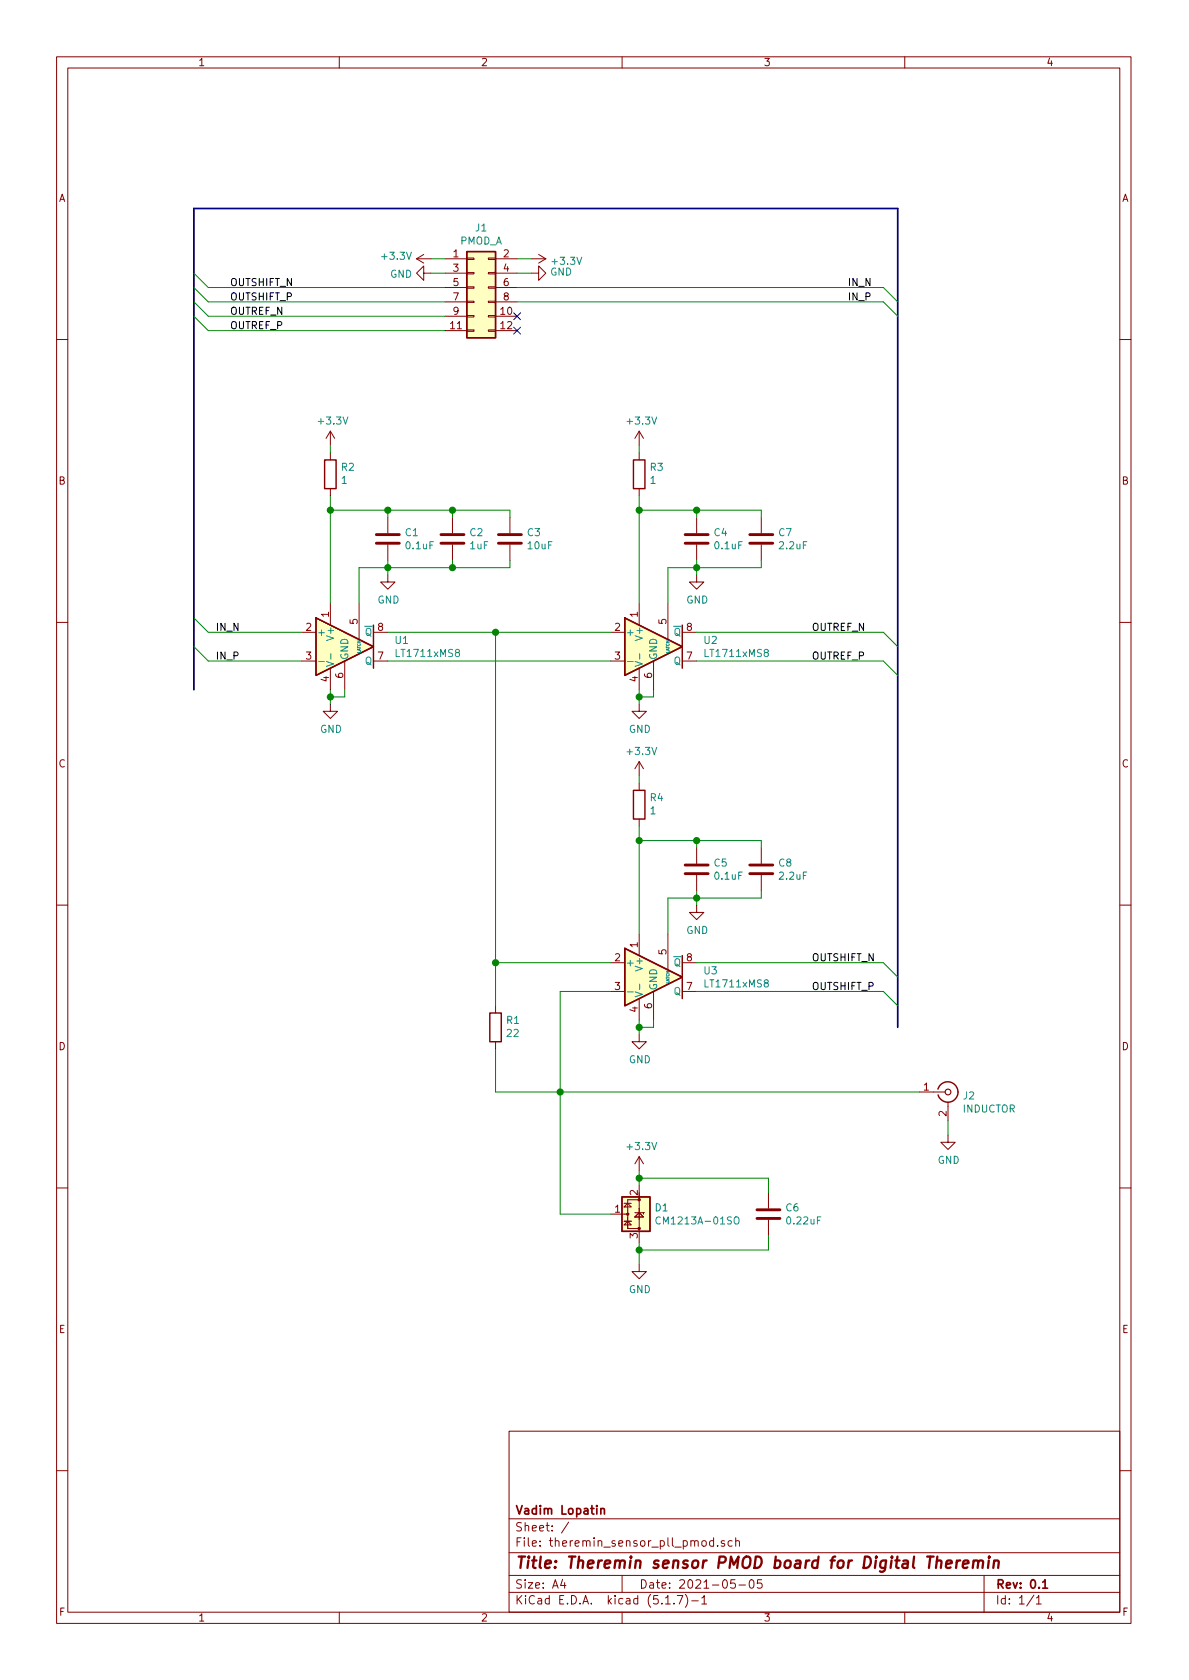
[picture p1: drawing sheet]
EESchema Schematic File Version 4
EELAYER 30 0
EELAYER END
$Descr A4 8268 11693 portrait
encoding utf-8
Sheet 1 1
Title "Theremin sensor PMOD board for Digital Theremin"
Date "2021-05-05"
Rev "0.1"
Comp "Vadim Lopatin"
Comment1 ""
Comment2 ""
Comment3 ""
Comment4 ""
$EndDescr
$Comp
L Connector_Generic:Conn_02x06_Odd_Even J1
U 1 1
P 3300 2000
F 0 "J1" H 3350 2417 50  0000 C CNN
F 1 "PMOD_A" H 3350 2326 50  0000 C CNN
F 2 "Connector_PinHeader_2.54mm:PinHeader_2x06_P2.54mm_Horizontal" H 3300 2000 50  0001 C CNN
F 3 "~" H 3300 2000 50  0001 C CNN
	1    3300 2000
	1    0    0    -1  
$EndComp
$Comp
L power:GND #PWR045
U 1 1
P 3700 1900
F 0 "#PWR045" H 3700 1650 50  0001 C CNN
F 1 "GND" V 3705 1772 50  0000 R CNN
F 2 "" H 3700 1900 50  0001 C CNN
F 3 "" H 3700 1900 50  0001 C CNN
	1    3700 1900
	0    -1   -1   0   
$EndComp
$Comp
L power:+3.3V #PWR044
U 1 1
P 3700 1800
F 0 "#PWR044" H 3700 1650 50  0001 C CNN
F 1 "+3.3V" V 3715 1928 50  0000 L CNN
F 2 "" H 3700 1800 50  0001 C CNN
F 3 "" H 3700 1800 50  0001 C CNN
	1    3700 1800
	0    1    1    0   
$EndComp
$Comp
L power:+3.3V #PWR040
U 1 1
P 3000 1800
F 0 "#PWR040" H 3000 1650 50  0001 C CNN
F 1 "+3.3V" V 3015 1928 50  0000 L CNN
F 2 "" H 3000 1800 50  0001 C CNN
F 3 "" H 3000 1800 50  0001 C CNN
	1    3000 1800
	0    -1   -1   0   
$EndComp
$Comp
L power:GND #PWR041
U 1 1
P 3000 1900
F 0 "#PWR041" H 3000 1650 50  0001 C CNN
F 1 "GND" V 3005 1772 50  0000 R CNN
F 2 "" H 3000 1900 50  0001 C CNN
F 3 "" H 3000 1900 50  0001 C CNN
	1    3000 1900
	0    1    1    0   
$EndComp
Wire Wire Line
	3600 1900 3700 1900
Wire Wire Line
	3000 1900 3100 1900
Wire Wire Line
	3000 1800 3100 1800
Wire Wire Line
	3600 1800 3700 1800
Entry Wire Line
	6150 2100 6250 2200
Entry Wire Line
	6150 2000 6250 2100
Entry Wire Line
	1350 2200 1450 2300
Entry Wire Line
	1350 2100 1450 2200
Entry Wire Line
	1350 2000 1450 2100
Entry Wire Line
	1350 1900 1450 2000
Wire Wire Line
	1450 2000 3100 2000
Wire Wire Line
	3100 2100 1450 2100
Wire Wire Line
	1450 2200 3100 2200
Wire Wire Line
	3100 2300 1450 2300
$Comp
L Comparator:LT1711xMS8 U3
U 1 1
P 4550 6800
F 0 "U3" H 4894 6846 50  0000 L CNN
F 1 "LT1711xMS8" H 4894 6755 50  0000 L CNN
F 2 "Package_SO:MSOP-8_3x3mm_P0.65mm" H 4550 6400 50  0001 C CNN
F 3 "https://www.analog.com/media/en/technical-documentation/data-sheets/171112f.pdf" H 4550 6800 50  0001 C CNN
	1    4550 6800
	1    0    0    -1  
$EndComp
$Comp
L power:+3.3V #PWR0101
U 1 1
P 4450 5400
F 0 "#PWR0101" H 4450 5250 50  0001 C CNN
F 1 "+3.3V" H 4465 5573 50  0000 C CNN
F 2 "" H 4450 5400 50  0001 C CNN
F 3 "" H 4450 5400 50  0001 C CNN
	1    4450 5400
	1    0    0    -1  
$EndComp
$Comp
L power:GND #PWR0102
U 1 1
P 4450 7200
F 0 "#PWR0102" H 4450 6950 50  0001 C CNN
F 1 "GND" H 4455 7027 50  0000 C CNN
F 2 "" H 4450 7200 50  0001 C CNN
F 3 "" H 4450 7200 50  0001 C CNN
	1    4450 7200
	1    0    0    -1  
$EndComp
$Comp
L power:GND #PWR0103
U 1 1
P 4850 6300
F 0 "#PWR0103" H 4850 6050 50  0001 C CNN
F 1 "GND" H 4855 6127 50  0000 C CNN
F 2 "" H 4850 6300 50  0001 C CNN
F 3 "" H 4850 6300 50  0001 C CNN
	1    4850 6300
	1    0    0    -1  
$EndComp
$Comp
L Device:C C5
U 1 1
P 4850 6050
F 0 "C5" H 4965 6096 50  0000 L CNN
F 1 "0.1uF" H 4965 6005 50  0000 L CNN
F 2 "Capacitor_SMD:C_0805_2012Metric_Pad1.18x1.45mm_HandSolder" H 4888 5900 50  0001 C CNN
F 3 "~" H 4850 6050 50  0001 C CNN
	1    4850 6050
	1    0    0    -1  
$EndComp
$Comp
L Device:C C8
U 1 1
P 5300 6050
F 0 "C8" H 5415 6096 50  0000 L CNN
F 1 "2.2uF" H 5415 6005 50  0000 L CNN
F 2 "Capacitor_SMD:C_0805_2012Metric_Pad1.18x1.45mm_HandSolder" H 5338 5900 50  0001 C CNN
F 3 "~" H 5300 6050 50  0001 C CNN
	1    5300 6050
	1    0    0    -1  
$EndComp
Wire Wire Line
	4850 6200 4850 6250
Wire Wire Line
	4850 6250 5300 6250
Wire Wire Line
	5300 6250 5300 6200
Connection ~ 4850 6250
Wire Wire Line
	4850 6250 4850 6300
Wire Wire Line
	5300 5900 5300 5850
Wire Wire Line
	5300 5850 4850 5850
Wire Wire Line
	4850 5850 4850 5900
Connection ~ 4850 5850
Wire Wire Line
	4850 5850 4450 5850
Wire Wire Line
	4650 6500 4650 6250
Wire Wire Line
	4650 6250 4850 6250
Wire Wire Line
	4450 7100 4450 7150
Wire Wire Line
	4450 7150 4550 7150
Wire Wire Line
	4550 7150 4550 7100
Connection ~ 4450 7150
Wire Wire Line
	4450 7150 4450 7200
Wire Wire Line
	4450 5850 4450 6500
Connection ~ 4450 5850
$Comp
L Comparator:LT1711xMS8 U2
U 1 1
P 4550 4500
F 0 "U2" H 4894 4546 50  0000 L CNN
F 1 "LT1711xMS8" H 4894 4455 50  0000 L CNN
F 2 "Package_SO:MSOP-8_3x3mm_P0.65mm" H 4550 4100 50  0001 C CNN
F 3 "https://www.analog.com/media/en/technical-documentation/data-sheets/171112f.pdf" H 4550 4500 50  0001 C CNN
	1    4550 4500
	1    0    0    -1  
$EndComp
$Comp
L power:+3.3V #PWR0104
U 1 1
P 4450 3100
F 0 "#PWR0104" H 4450 2950 50  0001 C CNN
F 1 "+3.3V" H 4465 3273 50  0000 C CNN
F 2 "" H 4450 3100 50  0001 C CNN
F 3 "" H 4450 3100 50  0001 C CNN
	1    4450 3100
	1    0    0    -1  
$EndComp
$Comp
L power:GND #PWR0105
U 1 1
P 4450 4900
F 0 "#PWR0105" H 4450 4650 50  0001 C CNN
F 1 "GND" H 4455 4727 50  0000 C CNN
F 2 "" H 4450 4900 50  0001 C CNN
F 3 "" H 4450 4900 50  0001 C CNN
	1    4450 4900
	1    0    0    -1  
$EndComp
$Comp
L power:GND #PWR0106
U 1 1
P 4850 4000
F 0 "#PWR0106" H 4850 3750 50  0001 C CNN
F 1 "GND" H 4855 3827 50  0000 C CNN
F 2 "" H 4850 4000 50  0001 C CNN
F 3 "" H 4850 4000 50  0001 C CNN
	1    4850 4000
	1    0    0    -1  
$EndComp
$Comp
L Device:C C4
U 1 1
P 4850 3750
F 0 "C4" H 4965 3796 50  0000 L CNN
F 1 "0.1uF" H 4965 3705 50  0000 L CNN
F 2 "Capacitor_SMD:C_0805_2012Metric_Pad1.18x1.45mm_HandSolder" H 4888 3600 50  0001 C CNN
F 3 "~" H 4850 3750 50  0001 C CNN
	1    4850 3750
	1    0    0    -1  
$EndComp
$Comp
L Device:C C7
U 1 1
P 5300 3750
F 0 "C7" H 5415 3796 50  0000 L CNN
F 1 "2.2uF" H 5415 3705 50  0000 L CNN
F 2 "Capacitor_SMD:C_0805_2012Metric_Pad1.18x1.45mm_HandSolder" H 5338 3600 50  0001 C CNN
F 3 "~" H 5300 3750 50  0001 C CNN
	1    5300 3750
	1    0    0    -1  
$EndComp
Wire Wire Line
	4850 3900 4850 3950
Wire Wire Line
	4850 3950 5300 3950
Wire Wire Line
	5300 3950 5300 3900
Connection ~ 4850 3950
Wire Wire Line
	4850 3950 4850 4000
Wire Wire Line
	5300 3600 5300 3550
Wire Wire Line
	5300 3550 4850 3550
Wire Wire Line
	4850 3550 4850 3600
Connection ~ 4850 3550
Wire Wire Line
	4850 3550 4450 3550
Wire Wire Line
	4650 4200 4650 3950
Wire Wire Line
	4650 3950 4850 3950
Wire Wire Line
	4450 4800 4450 4850
Wire Wire Line
	4450 4850 4550 4850
Wire Wire Line
	4550 4850 4550 4800
Connection ~ 4450 4850
Wire Wire Line
	4450 4850 4450 4900
Wire Wire Line
	4450 3550 4450 4200
Connection ~ 4450 3550
$Comp
L Comparator:LT1711xMS8 U1
U 1 1
P 2400 4500
F 0 "U1" H 2744 4546 50  0000 L CNN
F 1 "LT1711xMS8" H 2744 4455 50  0000 L CNN
F 2 "Package_SO:MSOP-8_3x3mm_P0.65mm" H 2400 4100 50  0001 C CNN
F 3 "https://www.analog.com/media/en/technical-documentation/data-sheets/171112f.pdf" H 2400 4500 50  0001 C CNN
	1    2400 4500
	1    0    0    -1  
$EndComp
$Comp
L power:+3.3V #PWR0107
U 1 1
P 2300 3100
F 0 "#PWR0107" H 2300 2950 50  0001 C CNN
F 1 "+3.3V" H 2315 3273 50  0000 C CNN
F 2 "" H 2300 3100 50  0001 C CNN
F 3 "" H 2300 3100 50  0001 C CNN
	1    2300 3100
	1    0    0    -1  
$EndComp
$Comp
L power:GND #PWR0108
U 1 1
P 2300 4900
F 0 "#PWR0108" H 2300 4650 50  0001 C CNN
F 1 "GND" H 2305 4727 50  0000 C CNN
F 2 "" H 2300 4900 50  0001 C CNN
F 3 "" H 2300 4900 50  0001 C CNN
	1    2300 4900
	1    0    0    -1  
$EndComp
$Comp
L power:GND #PWR0109
U 1 1
P 2700 4000
F 0 "#PWR0109" H 2700 3750 50  0001 C CNN
F 1 "GND" H 2705 3827 50  0000 C CNN
F 2 "" H 2700 4000 50  0001 C CNN
F 3 "" H 2700 4000 50  0001 C CNN
	1    2700 4000
	1    0    0    -1  
$EndComp
$Comp
L Device:C C1
U 1 1
P 2700 3750
F 0 "C1" H 2815 3796 50  0000 L CNN
F 1 "0.1uF" H 2815 3705 50  0000 L CNN
F 2 "Capacitor_SMD:C_0805_2012Metric_Pad1.18x1.45mm_HandSolder" H 2738 3600 50  0001 C CNN
F 3 "~" H 2700 3750 50  0001 C CNN
	1    2700 3750
	1    0    0    -1  
$EndComp
$Comp
L Device:C C2
U 1 1
P 3150 3750
F 0 "C2" H 3265 3796 50  0000 L CNN
F 1 "1uF" H 3265 3705 50  0000 L CNN
F 2 "Capacitor_SMD:C_0805_2012Metric_Pad1.18x1.45mm_HandSolder" H 3188 3600 50  0001 C CNN
F 3 "~" H 3150 3750 50  0001 C CNN
	1    3150 3750
	1    0    0    -1  
$EndComp
Wire Wire Line
	2700 3900 2700 3950
Wire Wire Line
	2700 3950 3150 3950
Wire Wire Line
	3150 3950 3150 3900
Connection ~ 2700 3950
Wire Wire Line
	2700 3950 2700 4000
Wire Wire Line
	3150 3600 3150 3550
Wire Wire Line
	3150 3550 2700 3550
Wire Wire Line
	2700 3550 2700 3600
Connection ~ 2700 3550
Wire Wire Line
	2700 3550 2300 3550
Wire Wire Line
	2500 4200 2500 3950
Wire Wire Line
	2500 3950 2700 3950
Wire Wire Line
	2300 4800 2300 4850
Wire Wire Line
	2300 4850 2400 4850
Wire Wire Line
	2400 4850 2400 4800
Connection ~ 2300 4850
Wire Wire Line
	2300 4850 2300 4900
Wire Wire Line
	2300 3550 2300 4200
Connection ~ 2300 3550
$Comp
L Device:R R1
U 1 1
P 3450 7150
F 0 "R1" H 3380 7104 50  0000 R CNN
F 1 "22" H 3380 7195 50  0000 R CNN
F 2 "Resistor_SMD:R_0805_2012Metric" V 3380 7150 50  0001 C CNN
F 3 "~" H 3450 7150 50  0001 C CNN
	1    3450 7150
	-1   0    0    1   
$EndComp
$Comp
L Connector:Conn_Coaxial J2
U 1 1
P 6600 7600
F 0 "J2" H 6700 7575 50  0000 L CNN
F 1 "INDUCTOR" H 6700 7484 50  0000 L CNN
F 2 "Connector_Coaxial:SMA_Wurth_60312002114503_Vertical" H 6600 7600 50  0001 C CNN
F 3 " ~" H 6600 7600 50  0001 C CNN
	1    6600 7600
	1    0    0    -1  
$EndComp
$Comp
L power:GND #PWR0110
U 1 1
P 6600 7900
F 0 "#PWR0110" H 6600 7650 50  0001 C CNN
F 1 "GND" H 6605 7727 50  0000 C CNN
F 2 "" H 6600 7900 50  0001 C CNN
F 3 "" H 6600 7900 50  0001 C CNN
	1    6600 7900
	1    0    0    -1  
$EndComp
$Comp
L Power_Protection:CM1213A-01SO D1
U 1 1
P 4450 8450
F 0 "D1" V 4404 8554 50  0000 L CNN
F 1 "CM1213A-01SO" V 4495 8554 50  0000 L CNN
F 2 "Package_TO_SOT_SMD:SOT-23" H 4500 8280 50  0001 L CNN
F 3 "http://www.onsemi.com/pub_link/Collateral/CM1213A-D.PDF" V 4375 8530 50  0001 C CNN
	1    4450 8450
	0    1    1    0   
$EndComp
$Comp
L Device:C C6
U 1 1
P 5350 8450
F 0 "C6" H 5465 8496 50  0000 L CNN
F 1 "0.22uF" H 5465 8405 50  0000 L CNN
F 2 "Capacitor_SMD:C_0805_2012Metric_Pad1.18x1.45mm_HandSolder" H 5388 8300 50  0001 C CNN
F 3 "~" H 5350 8450 50  0001 C CNN
	1    5350 8450
	1    0    0    -1  
$EndComp
$Comp
L power:+3.3V #PWR0111
U 1 1
P 4450 8150
F 0 "#PWR0111" H 4450 8000 50  0001 C CNN
F 1 "+3.3V" H 4465 8323 50  0000 C CNN
F 2 "" H 4450 8150 50  0001 C CNN
F 3 "" H 4450 8150 50  0001 C CNN
	1    4450 8150
	1    0    0    -1  
$EndComp
Wire Wire Line
	5350 8300 5350 8200
Wire Wire Line
	5350 8200 4450 8200
Wire Wire Line
	4450 8200 4450 8250
Wire Wire Line
	4450 8150 4450 8200
Connection ~ 4450 8200
Wire Wire Line
	5350 8600 5350 8700
Wire Wire Line
	5350 8700 4450 8700
Wire Wire Line
	4450 8700 4450 8650
Wire Wire Line
	6600 7900 6600 7800
$Comp
L power:GND #PWR0112
U 1 1
P 4450 8800
F 0 "#PWR0112" H 4450 8550 50  0001 C CNN
F 1 "GND" H 4455 8627 50  0000 C CNN
F 2 "" H 4450 8800 50  0001 C CNN
F 3 "" H 4450 8800 50  0001 C CNN
	1    4450 8800
	1    0    0    -1  
$EndComp
Wire Wire Line
	4450 8800 4450 8700
Connection ~ 4450 8700
$Comp
L Device:C C3
U 1 1
P 3550 3750
F 0 "C3" H 3665 3796 50  0000 L CNN
F 1 "10uF" H 3665 3705 50  0000 L CNN
F 2 "Capacitor_SMD:C_0805_2012Metric_Pad1.18x1.45mm_HandSolder" H 3588 3600 50  0001 C CNN
F 3 "~" H 3550 3750 50  0001 C CNN
	1    3550 3750
	1    0    0    -1  
$EndComp
Wire Wire Line
	3150 3550 3550 3550
Wire Wire Line
	3550 3550 3550 3600
Connection ~ 3150 3550
Wire Wire Line
	3550 3900 3550 3950
Wire Wire Line
	3550 3950 3150 3950
Connection ~ 3150 3950
Wire Bus Line
	1350 1450 6250 1450
Entry Wire Line
	6150 6700 6250 6800
Entry Wire Line
	6150 6900 6250 7000
Entry Wire Line
	6150 4400 6250 4500
Entry Wire Line
	6150 4600 6250 4700
Wire Wire Line
	6150 4400 4850 4400
Wire Wire Line
	4850 4600 6150 4600
Wire Wire Line
	4850 6700 6150 6700
Wire Wire Line
	6150 6900 4850 6900
Entry Wire Line
	1350 4500 1450 4600
Entry Wire Line
	1350 4300 1450 4400
Wire Wire Line
	1450 4400 2100 4400
Wire Wire Line
	1450 4600 2100 4600
Wire Wire Line
	3600 2000 6150 2000
Wire Wire Line
	3600 2100 6150 2100
Text Label 1500 4600 0    50   ~ 0
IN_P
Text Label 1500 4400 0    50   ~ 0
IN_N
Text Label 5650 4400 0    50   ~ 0
OUTREF_N
Text Label 5650 4600 0    50   ~ 0
OUTREF_P
Text Label 5650 6700 0    50   ~ 0
OUTSHIFT_N
Text Label 5650 6900 0    50   ~ 0
OUTSHIFT_P
Text Label 5900 2100 0    50   ~ 0
IN_P
Text Label 5900 2000 0    50   ~ 0
IN_N
Text Label 1600 2300 0    50   ~ 0
OUTREF_P
Text Label 1600 2200 0    50   ~ 0
OUTREF_N
Text Label 1600 2100 0    50   ~ 0
OUTSHIFT_P
Text Label 1600 2000 0    50   ~ 0
OUTSHIFT_N
Wire Wire Line
	3900 7600 3900 8450
Wire Wire Line
	2700 4600 4250 4600
Wire Wire Line
	2700 4400 3450 4400
Wire Wire Line
	3450 7300 3450 7600
Wire Wire Line
	4250 6900 3900 6900
Wire Wire Line
	3900 6900 3900 7600
Connection ~ 3900 7600
Wire Wire Line
	3900 7600 6400 7600
Connection ~ 3450 4400
Wire Wire Line
	3450 4400 4250 4400
Wire Wire Line
	3450 4400 3450 6700
Wire Wire Line
	3450 7600 3900 7600
Wire Wire Line
	3450 6700 4250 6700
Connection ~ 3450 6700
Wire Wire Line
	3450 6700 3450 7000
$Comp
L Device:R R3
U 1 1
P 4450 3300
F 0 "R3" H 4380 3254 50  0000 R CNN
F 1 "1" H 4380 3345 50  0000 R CNN
F 2 "Resistor_SMD:R_0805_2012Metric" V 4380 3300 50  0001 C CNN
F 3 "~" H 4450 3300 50  0001 C CNN
	1    4450 3300
	-1   0    0    1   
$EndComp
$Comp
L Device:R R2
U 1 1
P 2300 3300
F 0 "R2" H 2230 3254 50  0000 R CNN
F 1 "1" H 2230 3345 50  0000 R CNN
F 2 "Resistor_SMD:R_0805_2012Metric" V 2230 3300 50  0001 C CNN
F 3 "~" H 2300 3300 50  0001 C CNN
	1    2300 3300
	-1   0    0    1   
$EndComp
Wire Wire Line
	2300 3450 2300 3550
Wire Wire Line
	2300 3100 2300 3150
Wire Wire Line
	4450 3100 4450 3150
Wire Wire Line
	4450 3450 4450 3550
$Comp
L Device:R R4
U 1 1
P 4450 5600
F 0 "R4" H 4380 5554 50  0000 R CNN
F 1 "1" H 4380 5645 50  0000 R CNN
F 2 "Resistor_SMD:R_0805_2012Metric" V 4380 5600 50  0001 C CNN
F 3 "~" H 4450 5600 50  0001 C CNN
	1    4450 5600
	-1   0    0    1   
$EndComp
Wire Wire Line
	4450 5750 4450 5850
Wire Wire Line
	4450 5400 4450 5450
Wire Wire Line
	3900 8450 4250 8450
NoConn ~ 3600 2200
NoConn ~ 3600 2300
Wire Bus Line
	6250 1450 6250 7150
Wire Bus Line
	1350 1450 1350 4800
$EndSCHEMATC
